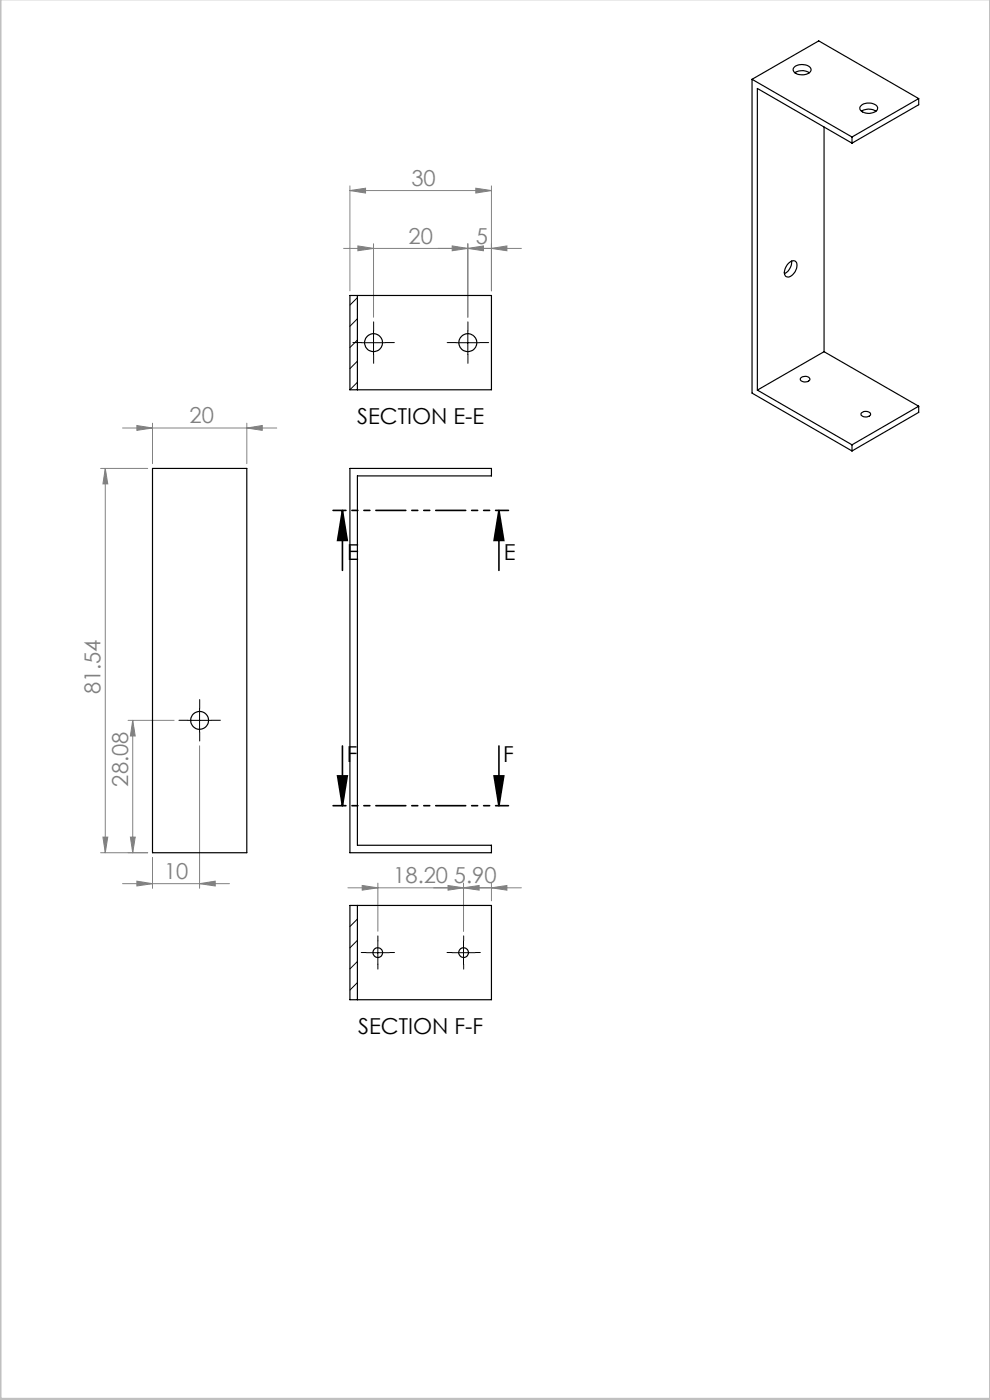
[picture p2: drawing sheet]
<svg xmlns="http://www.w3.org/2000/svg" width="210mm" height="297mm" viewBox="0 0 210 297" stroke-linecap="round" stroke-linejoin="round" font-family="sans-serif">
<path d="M72.6 108.3l1.1 6.3h-2.1zM72.6 108.3v12.7M105.8 108.3l1.1 6.3h-2.1zM105.8 108.3v12.7M72.6 158.3v12.7M105.8 158.3v12.7M71.6 164.6h2.1l-1.1 6.4zM104.8 164.6h2.1l-1.1 6.4z" fill="none" stroke="#000" stroke-width=".35"/>
<g fill="none" stroke="#808080" stroke-width=".21">
<path d="M74.2 39.4v22.3M100.9 39.9l3.3 .5-3.3 .6zM104.2 39.4v22.3M74.2 40.4l3.3-.5v1.1zM74.2 40.4h30M75.9 52.2l3.3 .5-3.3 .5zM79.2 51.7v15.6M95.9 52.2l3.3 .5-3.3 .5zM99.2 52.7l3.4-.5v1zM99.2 51.7v15.6M104.2 52.7l3.3-.5v1zM110.6 52.7h-37.7"/>
<path d="M21.3 99.4h10M22.3 99.4l.6 3.3h-1.1zM22.3 99.4v81.5M26 90.8h32.7M29 90.3l3.3 .5-3.3 .5zM32.3 89.8v8.6M52.4 90.8l3.2-.5v1zM52.4 89.8v8.6M27.2 152.8h9.7M28.2 152.8v28.1M28.2 152.8l.5 3.3h-1zM42.3 158.2v30.3"/>
<path d="M21.8 177.6h1.1l-.6 3.3zM27.7 177.6h1l-.5 3.3zM21.3 180.9h10M26 187.5h22.7M29 186.9l3.3 .6-3.3 .5zM32.3 181.9v6.6M42.3 187.5l3.3-.6v1.1zM76.8 187.9l3.4 .4-3.4 .5zM80.2 187.4v10.2M95 187.9l3.3 .4-3.3 .5zM98.3 188.3l3.3-.4v.9zM98.3 187.4v10.2"/>
<path d="M104.2 188.3l3.3-.4v.9zM104.2 187.4v3.7M110.6 188.3h-36.8"/>
</g>
<g fill="none" stroke="#000" stroke-width=".21" stroke-dasharray="15.2 1.3 1.3 1.3">
<path d="M76.8 72.7h-1.9M79.3 70.2v-1.9M79.3 75.2v1.9M81.8 72.7h1.9M96.8 72.7h-1.9M99.3 70.2v-1.9M99.3 75.2v1.9M101.8 72.7h1.9M39.9 152.8h-1.9M42.4 150.3v-1.9M42.4 155.3v1.9M44.9 152.8h1.9"/>
<path d="M80.2 199.6v-1.1M98.4 199.6v-1.1M77.7 202.1h-1.1M80.2 204.6v1M82.7 202.1h1M95.9 202.1h-1.1M98.4 204.6v1M100.9 202.1h1"/>
</g>
<path d="M76.7 72.7h5M79.2 70.2v5M96.7 72.7h5M99.2 70.2v5M39.8 152.8h5M42.3 150.3v5M80.2 199.6v5M98.3 199.6v5M77.6 202.1h5M95.8 202.1h5" fill="none" stroke="#000" stroke-width=".21"/>
<path d="M107.9 108.3h-37.2M107.9 170.9h-37.2" fill="none" stroke="#000" stroke-width=".35" stroke-dasharray="6.3 1.3 1.3 1.3 1.3 1.3" stroke-dashoffset="3.6"/>
<path d="M.1 -.1v296.9h209.9v-296.9" fill="none" stroke="#c0c0c0" stroke-width=".5"/>
<g fill="#000">
<path d="M105.8 108.3l1.1 6.3h-2.1zM72.6 108.3l1.1 6.3h-2.1z"/>
<path d="M104.8 164.6h2.1l-1.1 6.4zM71.6 164.6h2.1l-1.1 6.4z"/>
</g>
<g fill="#808080">
<path d="M52.4 90.8l3.2-.5v1zM29 90.3l3.3 .5-3.3 .5zM99.2 52.7l3.4-.5v1zM75.9 52.2l3.3 .5-3.3 .5zM98.3 188.3l3.3-.4v.9zM76.8 187.9l3.4 .4-3.4 .5z"/>
<path d="M29 186.9l3.3 .6-3.3 .5zM42.3 187.5l3.3-.6v1.1zM95.9 52.2l3.3 .5-3.3 .5zM104.2 52.7l3.3-.5v1zM95 187.9l3.3 .4-3.3 .5zM104.2 188.3l3.3-.4v.9z"/>
<path d="M27.7 177.6h1l-.5 3.3zM28.2 152.8l.5 3.3h-1z"/>
<path d="M22.3 99.4l.6 3.3h-1.1zM21.8 177.6h1.1l-.6 3.3z"/>
<path d="M74.2 40.4l3.3-.5v1.1zM100.9 39.9l3.3 .5-3.3 .6z"/>
</g>
<g fill="none" stroke="#000" stroke-width=".25">
<path d="M159.5 16.8v66.6l21.2 12.3M159.5 16.8l21.2 12.3M159.5 16.8l14.2-8.1 21.2 12.2M168.5 14.3a2.53 2.53 0 0 1 3.5 .3 1.54 1.54 0 0 1-2 1.3 1.34 1.34 0 0 1-1.7-1.4zM168.6 15.4a2.8 2.8 0 0 1 3.1 0M174.8 26.9v47.7M180.7 29.1v1.3M180.7 30.4l-20-11.6v64M182.7 23.6a2.79 2.79 0 0 1 3.1 0M182.8 22.3a2.5 2.5 0 0 1 3.4 .5 1.26 1.26 0 0 1-1.4 1.2 2.03 2.03 0 0 1-2.4-1l.1-.4zM194.9 20.9l-14.2 8.2M194.9 20.9v1.3l-14.2 8.2"/>
<path d="M167.1 56.1a1.16 1.16 0 0 1 1.8-.4 2.5 2.5 0 0 1-1.8 3.1 1.05 1.05 0 0 1-.6-1.6zM167.9 55.4a2.89 2.89 0 0 1-1.5 2.7M74.2 62.7h30v20h-30zM75.8 62.7v20M174.8 74.6l-14.1 8.2M174.8 74.6l20.1 11.6M32.3 99.4h20.1v81.5h-20.1zM74.2 99.4h30v1.6h-28.4v78.3h28.4v1.6h-30zM160.7 82.8l20 11.6M169.8 80.2a1.22 1.22 0 0 1 2 .3 1.23 1.23 0 0 1-2 0zM180.7 94.4v1.3M182.7 87.6a1.28 1.28 0 0 1 2 .3 1.19 1.19 0 0 1-2.1 0z"/>
<path d="M194.9 86.2v1.3l-14.2 8.2M194.9 86.2l-14.2 8.2M74.2 192.1h30v20h-30zM75.8 192.1v20"/>
<circle cx="79.2" cy="72.7" r="1.91"/>
<circle cx="99.2" cy="72.7" r="1.91"/>
<circle cx="42.3" cy="152.8" r="1.89"/>
<circle cx="80.1" cy="202.1" r="1.04"/>
<circle cx="98.3" cy="202.1" r="1.04"/>
</g>
<path d="M75.8 63.1l-1.6 1.6M75.8 67.6l-1.6 1.6M75.8 72.1l-1.6 1.6M75.8 76.6l-1.6 1.6M75.8 81.1l-1.6 1.6M75.8 195l-1.6 1.6M75.8 199.5l-1.6 1.6M75.8 204l-1.6 1.6M75.8 208.5l-1.6 1.5" fill="none" stroke="#000" stroke-width=".21"/>
<g font-size="4.7" fill="#808080">
<text x="87.3" y="39.4">30</text>
<text x="86.7" y="51.7">20</text>
<text x="100.9" y="51.7">5</text>
<text x="40.2" y="89.8">20</text>
<text x="21.3" y="147.3" transform="rotate(-90 21.3 147.3)">81.54</text>
<text x="27.2" y="166.9" transform="rotate(-90 27.2 166.9)">28.08</text>
<text x="34.8" y="186.4">10</text>
<text x="83.4" y="187.3">18.20</text>
<text x="96.3" y="187.3">5.90</text>
</g>
<g font-size="4.7">
<text x="75.7" y="89.9">SECTION E-E</text>
<text x="73.6" y="118.8">E</text>
<text x="106.8" y="118.8">E</text>
<text x="73.5" y="161.7">F</text>
<text x="106.7" y="161.7">F</text>
<text x="76" y="219.3">SECTION F-F</text>
</g>
</svg>
